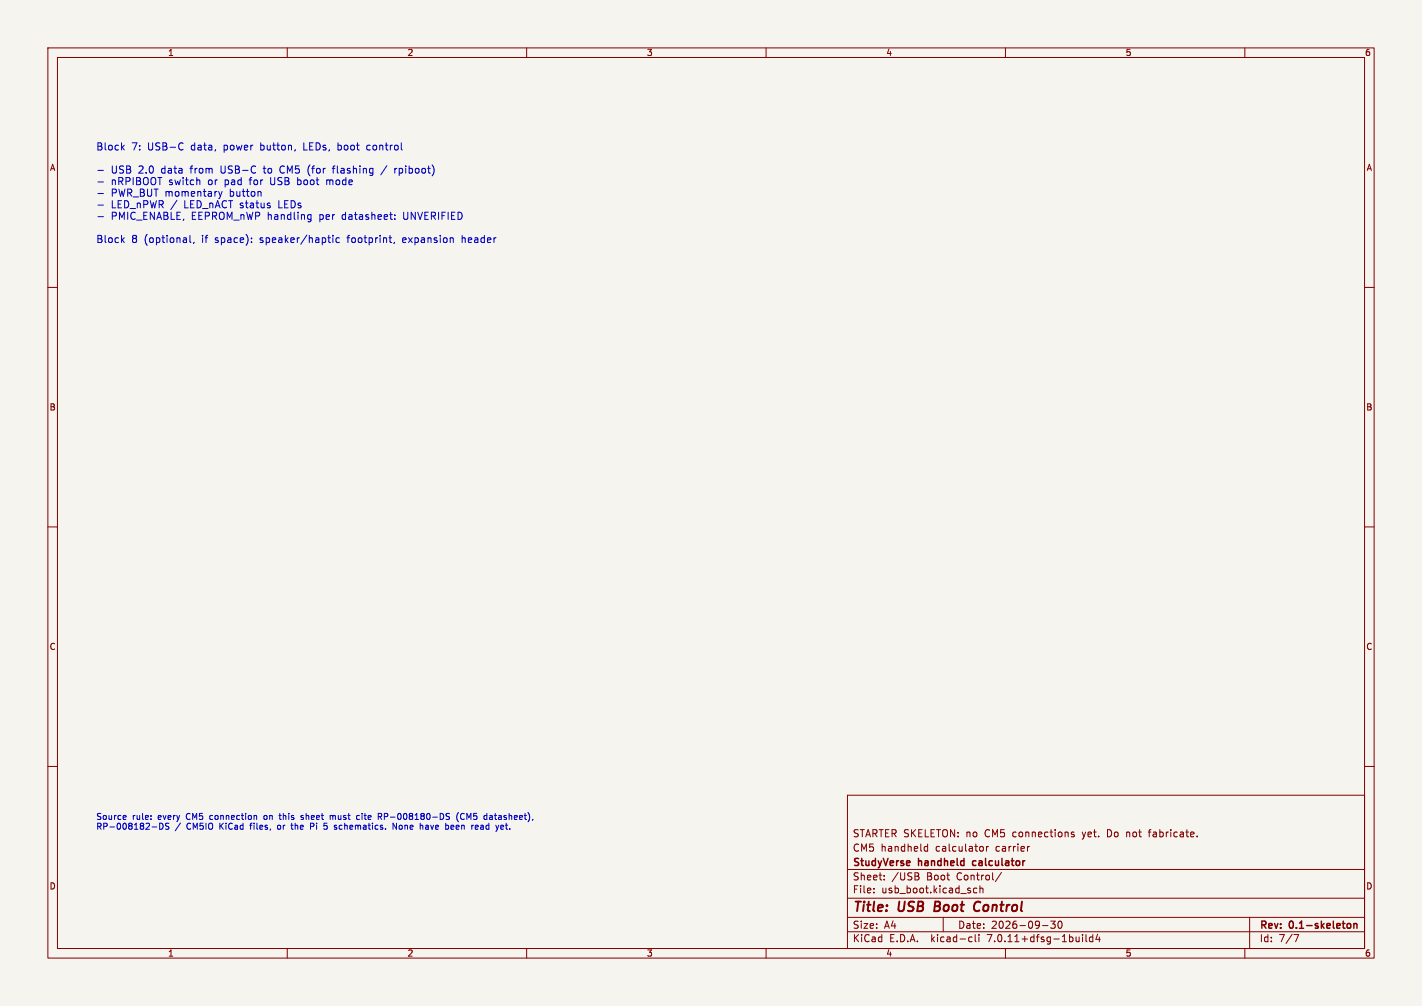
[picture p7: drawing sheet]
<svg xmlns="http://www.w3.org/2000/svg" width="297mm" height="210mm" viewBox="0 0 297 210" stroke-linecap="round" stroke-linejoin="round" font-family="sans-serif">
<path d="M0 0h297v210h-297z" fill="#f5f4ef" stroke="#f5f4ef" stroke-width=".21"/>
<g fill="none" stroke="#840000" stroke-width=".21">
<path d="M10 10h277v190h-277zM12 12h273v186h-273zM60 10v2M110 10v2M160 10v2M210 10v2M260 10v2M10 60h2M285 60h2M10 110h2M285 110h2M10 160h2"/>
<path d="M285 160h2M177 166h108v32h-108zM193.1 177.6l.2 .1 .4-.1M193.7 176.2v1.5M193.7 176.8l-.4-.1-.2 .1M205.1 176.7l.3 .3v.4l-.3 .3M206 176.7v1M206.5 176.7l-.5 .3M215 176.7l-.3 .1M224.3 173.8l-.3-.1-.3 .2 .1 .2 .5 .2v.3h-.6M235.3 173.7v1M235.4 173.8h-.1"/>
<path d="M239.8 173.7h.6M240.2 173.2l-.2 .2v1.3M250 174.6v.1M60 198v2M110 198v2M160 198v2M177 194.5h108M177 191.5h108M177 187.5h108M177 181.5h108M182.5 186.3v.1M182.5 185.5v.1"/>
<path d="M184.7 183.6v.1M184.7 182.8v.1M191.6 182.9l.4 .3-.1 .4-.2 .1M191.7 182.3l.2 .2-.2 .3M197 191.5v3M202.6 195.6l.4 .1M203 196.5l-.4 .1M203.7 195.1v1.3l.2 .2M204 185.5l-.4-.1-.3 .3 .2 .6h.5M204.5 195.1v.1M204.5 195.6v1M204.7 185.5l.2-.1 .3 .1 .1 .9"/>
<path d="M204.7 184.9v1.5M209.2 182.1l-1.3 2M210 198v2M217.7 193.2h1.2M219.5 192.3h.9l-.5 .6 .4 .1v.7l-.2 .1-.6-.1M221.2 192.4l.1-.1a.8 .8 0 0 1 .5 .7 .8 .8 0 0 1-.5 .8 1 1 0 0 1-.1-1.4zM226.1 195.1v.1M226.1 195.6v1M226.8 195.1v1.3l.2 .2M228.2 195.7l-.4-.1-.3 .3 .2 .6h.5M228.2 195.1v1.5M229.2 195l-.3 1.1h.9"/>
<path d="M229.6 195.6v1M260 198v2M261 191.5v6.5M270.2 195.1h1l-.6 1.5"/>
</g>
<path d="M203.2 179.8v.7M282.1 192.9v.7M282.8 192.8v1M282.8 192.9l.2-.1 .3 .1 .1 .9" fill="none" stroke="#840000" stroke-width=".3"/>
<path d="M195.4 188.2l-.3 2h.8M203.5 189.9a.68 .68 0 0 0 1 .2M204.4 188.2a.88 .88 0 0 0-1 .9" fill="none" stroke="#840000" stroke-width=".4"/>
<g fill="none" stroke="#0000c2" stroke-width=".21">
<path d="M20.5 35.6h1.1M20.5 38h1.1M25.5 30.7l.5 .6M26 30.3l-.6 .6M38 29.8l.2 .2M38.2 31.2l-.2 .1M41.7 37.6v1M45.7 40l.3 1M46.4 40l-.4 1M58.6 34.9l-.1 .4 .1 .6M62.2 37.1v1.5M62.2 38.5l.1 .1"/>
<path d="M62.3 37.6h-.1M64.5 34.7l-.2 .7 .2 1M68.2 37.6v1M68.3 37.6l-.1 .1M69.4 35.1h.6M70 34.6l-.4 .3v1.2M70.6 29.8v1.5M70.6 31.2l.1 .1M70.7 30.3l-.1 .1M76.9 30.3l-.3 .3v.4l.3 .3M80.8 34.6l-1.3 1.9M82.5 35.1v1"/>
<path d="M82.9 35.1l-.4 .3M20.5 40.4h1.1M20.5 42.8h1.1M20.5 45.2h1.1M25.5 50.1l.5 .5M26 49.6l-.6 .6M39.7 49.1v1.3l.2 .2M40.5 50.6l-.1 .2M46 41l-.3 .5M52.5 50.5v.1M52.5 49.7v.1M54.5 40v1"/>
<path d="M64.5 44.8l.5 .1M65 44.8v1.2l-.2 .2-.3 .1M65 45.7l-.5 .1M68.5 49.6h.5M68.9 50.6h.1M69.5 49.1v.2M69.5 49.6v1M70.9 49.7l-.4-.1-.3 .3 .1 .7h.6M82.4 50.6l-.2 .2M82.5 44.9v.1M82.5 45.7v.1M84.2 49.7v.9"/>
<path d="M84.8 50l-.7 .1M96.5 49.1v1.5M96.7 49.6l-.2 .2M26.1 170.2l.2 .3-.6 .1M26.3 171l-.2 .1M31.5 171v.1M31.5 170.3v.1M31.8 172.6h.9M33.3 171.8v1.3l.6-.2 .2-.5M34.8 172.5l.4 .1 .1 .3-.3 .2h-.4M53.2 170.2l.4 .2v.7M55.2 170.3l-.1 .2 .1 .5"/>
<path d="M58.1 172.3l-.1 .2 .1 .6M58.3 170.2h.4M58.4 169.8v1.1l.3 .2M60.7 172.3h.5M60.9 171.8v1.1l.3 .2M63.3 170.3l-.3-.1-.1 .3 .5 .3M63.4 170.9l-.2 .2-.3-.1M64.9 171.8v1.3M65.5 172.5h-.6M67.8 172.3h.3l.3 .3M68.4 172.9l-.3 .2h-.3M69 170.3l.3-.1 .2 .2"/>
<path d="M69 170.2v.9M69.5 170.4v.7M69.7 170.2l-.2 .2M74.6 170.3h.5M74.6 171h.5M79 169.8h.5l.2 .2-.1 .4-.6 .1M79.3 170.5l.4 .6M82.8 171.8v1.3l-.7-1.3v1.3M89.3 172.3h-.4M89.3 172.6h-.3l-.1 .2v.3h.4M93.2 170.2l.7 .5-.3 .4-.4-.1M93.9 169.9l-.5-.1-.2 .2"/>
<path d="M94.7 172.3h-.3l-.2 .2v.6h.5M94.8 172.6l-.6 .1M95.8 169.6a1.46 1.46 0 0 0 0 2M96.9 169.9a.59 .59 0 0 0-.7 .5 .59 .59 0 0 0 .7 .6M99.8 173.1h-.4M99.9 172.5v.1l-.6 .1M102.6 170.2l-.3 .1M102.7 170.6h-.3l-.2 .2 .1 .2 .4 .1M105.1 173.1h-.3M105.2 172.5v.1l-.6 .1"/>
</g>
<g font-size="2.8" fill="#840000">
<text x="178" y="190.9">Title:</text>
<text x="187.7" y="190.9">USB</text>
<text x="196" y="190.9">Boot</text>
<text x="205.1" y="190.9">Control</text>
</g>
<g font-size="2.1" fill="#0000c2">
<text x="20" y="31.7">Block</text>
<text x="27.4" y="31.7">7:</text>
<text x="30.9" y="31.7">USB-C</text>
<text x="40" y="31.7">data,</text>
<text x="47" y="31.7">power</text>
<text x="54.8" y="31.7">button,</text>
<text x="63.9" y="31.7">LEDs,</text>
<text x="71.2" y="31.7">boot</text>
<text x="77.5" y="31.7">control</text>
<text x="23.2" y="36.5">USB</text>
<text x="23.2" y="39">nRPIBOOT</text>
<text x="23.2" y="41.4">PWR_BUT momentary</text>
<text x="29" y="36.5">2.0</text>
<text x="33.8" y="36.5">data</text>
<text x="35.3" y="39">switch</text>
<text x="40.1" y="36.5">from</text>
<text x="43.6" y="39">or</text>
<text x="46.5" y="36.5">USB-C</text>
<text x="47.2" y="39">pad</text>
<text x="48.1" y="41.4">button</text>
<text x="52.6" y="39">for</text>
<text x="55.7" y="36.5">to</text>
<text x="57" y="39">USB</text>
<text x="59.2" y="36.5">CM5</text>
<text x="62.8" y="39">boot</text>
<text x="65.1" y="36.5">(for</text>
<text x="69" y="39">mode</text>
<text x="70.6" y="36.5">flashing</text>
<text x="83.7" y="36.5">rpiboot)</text>
<text x="23.2" y="43.8">LED_nPWR /</text>
<text x="23.2" y="46.2">PMIC_ENABLE,</text>
<text x="38.6" y="43.8">LED_nACT status</text>
<text x="40" y="46.2">EEPROM_nWP handling</text>
<text x="58.6" y="43.8">LEDs</text>
<text x="67" y="46.2">per</text>
<text x="71.9" y="46.2">datasheet:</text>
<text x="84.8" y="46.2">UNVERIFIED</text>
<text x="20" y="51">Block</text>
<text x="27.4" y="51">8</text>
<text x="30.2" y="51">(optional,</text>
<text x="42.3" y="51">if</text>
<text x="45.2" y="51">space):</text>
<text x="54.7" y="51">speaker/haptic</text>
<text x="73.2" y="51">footprint,</text>
<text x="84.8" y="51">expansion</text>
<text x="97.3" y="51">header</text>
</g>
<g font-size="2.1" fill="#840000">
<text x="178" y="178">CM5</text>
<text x="178" y="175">STARTER SKELETON: no</text>
<text x="183.9" y="178">handheld</text>
<text x="195.5" y="178">calculator</text>
<text x="205.8" y="175">CM5</text>
<text x="208.1" y="178">carrier</text>
<text x="211.8" y="175">connections</text>
<text x="226.5" y="175">yet.</text>
<text x="231.8" y="175">Do</text>
<text x="236" y="175">not</text>
<text x="240.8" y="175">fabricate.</text>
<text x="178" y="184">Sheet:</text>
<text x="178" y="181.2">StudyVerse</text>
<text x="186.2" y="184">/USB</text>
<text x="191.9" y="181.2">handheld</text>
<text x="193.6" y="184">Boot</text>
<text x="200" y="184">Control/</text>
<text x="203.8" y="181.2">calculator</text>
<text x="178" y="186.7">File:</text>
<text x="184.1" y="186.7">usb_boot.kicad_sch</text>
<text x="178" y="196.9">KiCad</text>
<text x="178" y="194.1">Size:</text>
<text x="184.7" y="194.1">A4</text>
<text x="185.7" y="196.9">E.D.A.</text>
<text x="194.6" y="196.9">kicad-cli</text>
<text x="200" y="194.1">Date:</text>
<text x="206.5" y="196.9">7.0.11+dfsg-1build4</text>
<text x="207" y="194.1">2026-09-30</text>
<text x="263" y="194.3">Rev:</text>
<text x="263" y="196.9">Id:</text>
<text x="267.1" y="196.9">7/7</text>
<text x="269.4" y="194.3">0.1-skeleton</text>
</g>
<g font-size="1.8" fill="#840000">
<text x="35" y="11.9">1</text>
<text x="85" y="11.9">2</text>
<text x="135" y="11.9">3</text>
<text x="185" y="11.9">4</text>
<text x="235" y="11.9">5</text>
<text x="285" y="11.9">6</text>
<text x="10.3" y="35.9">A</text>
<text x="285.3" y="35.9">A</text>
<text x="10.3" y="85.9">B</text>
<text x="285.3" y="85.9">B</text>
<text x="10.3" y="135.9">C</text>
<text x="285.3" y="135.9">C</text>
<text x="10.3" y="185.9">D</text>
<text x="285.3" y="185.9">D</text>
<text x="35" y="199.9">1</text>
<text x="85" y="199.9">2</text>
<text x="135" y="199.9">3</text>
<text x="185" y="199.9">4</text>
<text x="235" y="199.9">5</text>
<text x="285" y="199.9">6</text>
</g>
<g font-size="1.8" fill="#0000c2">
<text x="20" y="171.5">Source</text>
<text x="20" y="173.5">RP-008182-DS</text>
<text x="27.6" y="171.5">rule:</text>
<text x="33.1" y="171.5">every</text>
<text x="36.6" y="173.5">/</text>
<text x="39.1" y="173.5">CM5IO</text>
<text x="39.2" y="171.5">CM5</text>
<text x="44.3" y="171.5">connection</text>
<text x="46.1" y="173.5">KiCad</text>
<text x="52.7" y="173.5">files,</text>
<text x="55.8" y="171.5">on</text>
<text x="58.6" y="173.5">or</text>
<text x="59.3" y="171.5">this</text>
<text x="61.7" y="173.5">the</text>
<text x="63.9" y="171.5">sheet</text>
<text x="65.9" y="173.5">Pi</text>
<text x="68.9" y="173.5">5</text>
<text x="70.2" y="171.5">must</text>
<text x="71.3" y="173.5">schematics.</text>
<text x="76" y="171.5">cite</text>
<text x="80.6" y="171.5">RP-008180-DS</text>
<text x="83.7" y="173.5">None</text>
<text x="89.6" y="173.5">have</text>
<text x="95.1" y="173.5">been</text>
<text x="97.2" y="171.5">(CM5</text>
<text x="100.8" y="173.5">read</text>
<text x="103.2" y="171.5">datasheet),</text>
<text x="106.1" y="173.5">yet.</text>
</g>
</svg>
